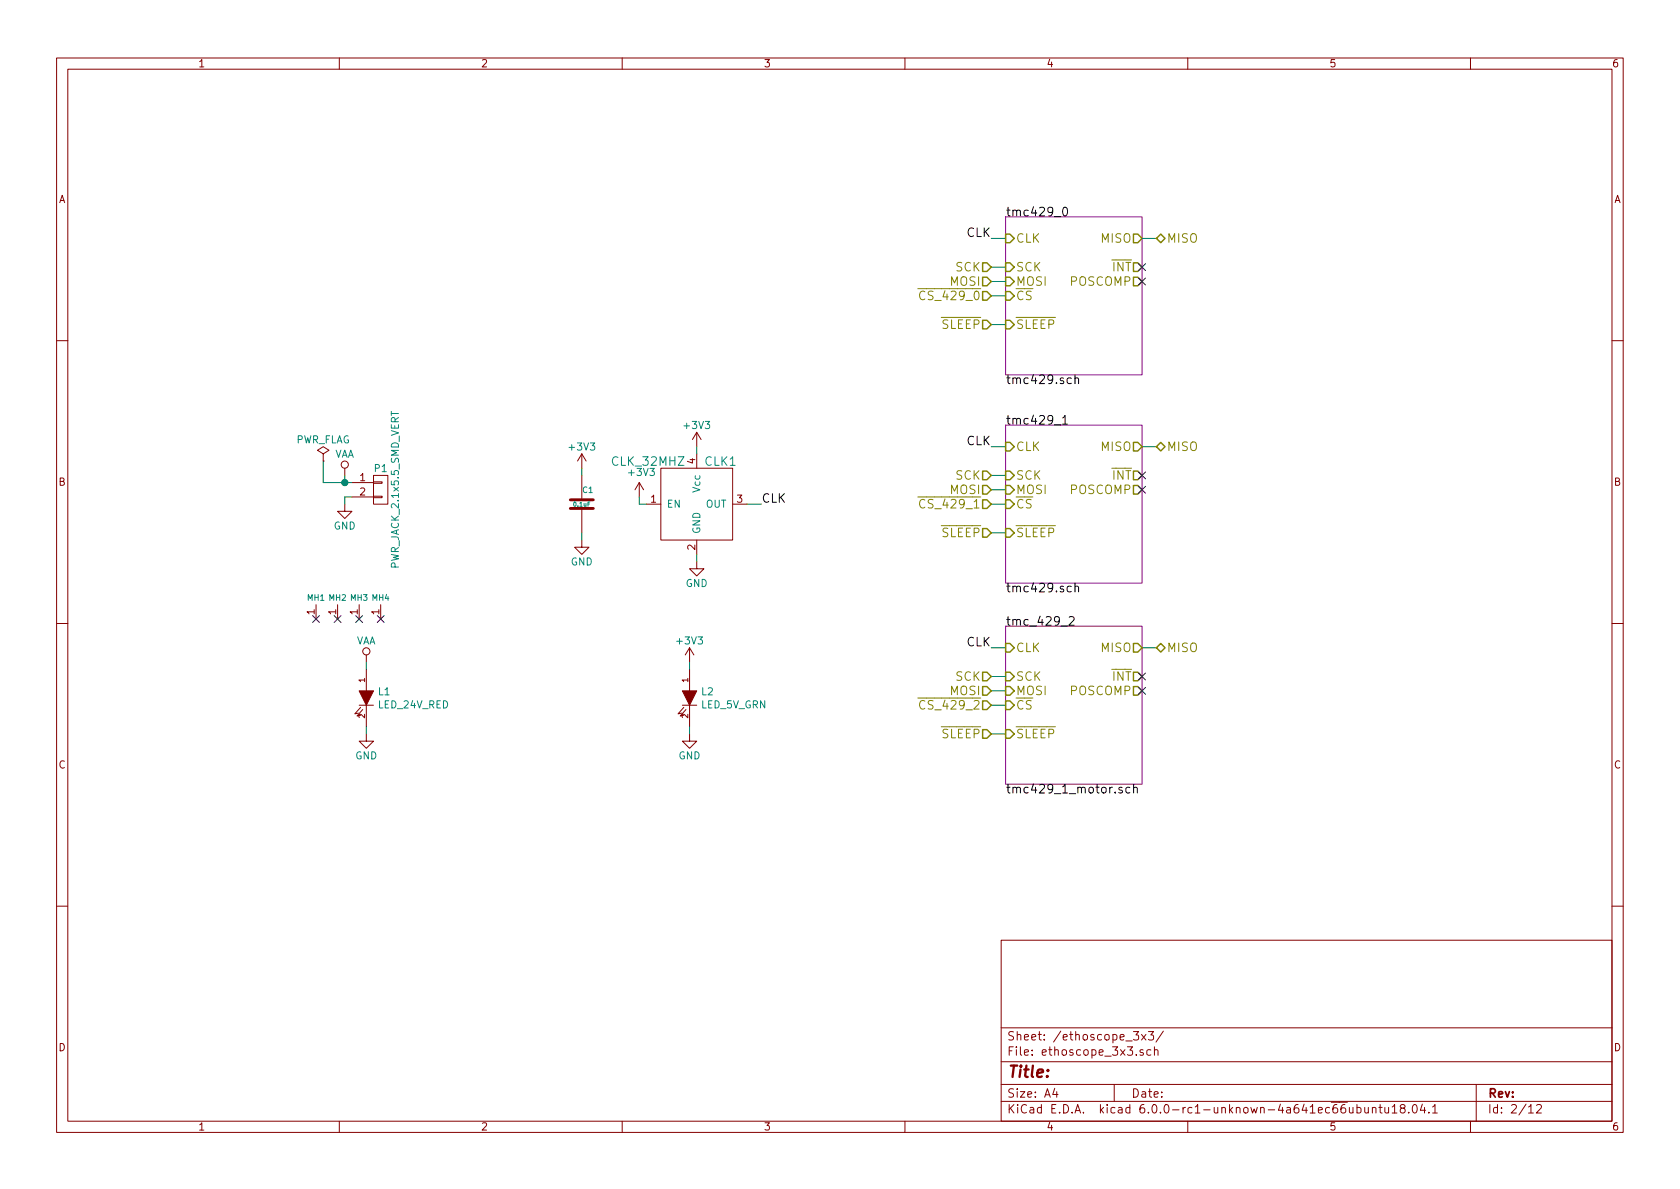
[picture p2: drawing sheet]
EESchema Schematic File Version 4
LIBS:ethoscope_stepper_controller_3x3-cache
EELAYER 29 0
EELAYER END
$Descr A4 11693 8268
encoding utf-8
Sheet 2 12
Title ""
Date ""
Rev ""
Comp ""
Comment1 ""
Comment2 ""
Comment3 ""
Comment4 ""
$EndDescr
$Sheet
S 7000 1500 950  1100
U 5BA151D8
F0 "tmc429_0" 60
F1 "tmc429.sch" 60
F2 "CLK" I L 7000 1650 60 
F3 "SCK" I L 7000 1850 60 
F4 "MOSI" I L 7000 1950 60 
F5 "~CS" I L 7000 2050 60 
F6 "MISO" O R 7950 1650 60 
F7 "~INT" O R 7950 1850 60 
F8 "POSCOMP" O R 7950 1950 60 
F9 "~SLEEP" I L 7000 2250 60 
$EndSheet
$Sheet
S 7000 2950 950  1100
U 5BA151E4
F0 "tmc429_1" 60
F1 "tmc429.sch" 60
F2 "CLK" I L 7000 3100 60 
F3 "SCK" I L 7000 3300 60 
F4 "MOSI" I L 7000 3400 60 
F5 "~CS" I L 7000 3500 60 
F6 "MISO" O R 7950 3100 60 
F7 "~INT" O R 7950 3300 60 
F8 "POSCOMP" O R 7950 3400 60 
F9 "~SLEEP" I L 7000 3700 60 
$EndSheet
$Sheet
S 7000 4350 950  1100
U 5BA151EE
F0 "tmc_429_2" 60
F1 "tmc429_1_motor.sch" 60
F2 "CLK" I L 7000 4500 60 
F3 "SCK" I L 7000 4700 60 
F4 "MOSI" I L 7000 4800 60 
F5 "~CS" I L 7000 4900 60 
F6 "MISO" O R 7950 4500 60 
F7 "~INT" O R 7950 4700 60 
F8 "POSCOMP" O R 7950 4800 60 
F9 "~SLEEP" I L 7000 5100 60 
$EndSheet
Wire Wire Line
	7000 1650 6900 1650
Text Label 6900 1650 2    60   ~ 0
CLK
Wire Wire Line
	7000 3100 6900 3100
Wire Wire Line
	7000 4500 6900 4500
Text Label 6900 3100 2    60   ~ 0
CLK
Text Label 6900 4500 2    60   ~ 0
CLK
Wire Wire Line
	7000 1950 6900 1950
Wire Wire Line
	7950 1650 8050 1650
Wire Wire Line
	7000 3400 6900 3400
Wire Wire Line
	7000 4800 6900 4800
Wire Wire Line
	7950 3100 8050 3100
Wire Wire Line
	7950 4500 8050 4500
Wire Wire Line
	7000 1850 6900 1850
Wire Wire Line
	7000 3300 6900 3300
Wire Wire Line
	7000 4700 6900 4700
Wire Wire Line
	7000 2050 6900 2050
Wire Wire Line
	7000 3500 6900 3500
Wire Wire Line
	7000 4900 6900 4900
NoConn ~ 7950 1850
NoConn ~ 7950 1950
NoConn ~ 7950 3300
NoConn ~ 7950 3400
NoConn ~ 7950 4700
NoConn ~ 7950 4800
Wire Wire Line
	7000 2250 6900 2250
Wire Wire Line
	7000 3700 6900 3700
Wire Wire Line
	7000 5100 6900 5100
$Comp
L ethoscope_stepper_controller_3x3:CLK_32MHZ CLK?
U 1 1
P 4850 3500
AR Path="/5BA15DF8" Ref="CLK?"  Part="1" 
AR Path="/5BA14F01/5BA15DF8" Ref="CLK1"  Part="1" 
F 0 "CLK1" H 4900 3800 60  0000 L CNN
F 1 "CLK_32MHZ" H 4250 3800 60  0000 L CNN
F 2 "ethoscope_stepper_controller_3x3:CTS_SMD_4_7X5MM" H 5000 3700 60  0001 C CNN
F 3 "" H 4850 3500 60  0001 C CNN
F 4 "digikey" H 5200 3900 60  0001 C CNN "Vendor"
F 5 "CTX277LVCT-ND" H 5300 4000 60  0001 C CNN "PartNumber"
F 6 "OSC XO 32.000MHZ HCMOS TTL SMD" H 5400 4100 60  0001 C CNN "Description"
	1    4850 3500
	1    0    0    -1  
$EndComp
Wire Wire Line
	5200 3500 5300 3500
Text Label 5300 3500 0    60   ~ 0
CLK
$Comp
L power:+3V3 #PWR?
U 1 1
P 4850 3100
AR Path="/5BA15E01" Ref="#PWR?"  Part="1" 
AR Path="/5BA14F01/5BA15E01" Ref="#PWR08"  Part="1" 
F 0 "#PWR08" H 4850 2950 50  0001 C CNN
F 1 "+3V3" H 4850 3250 50  0000 C CNN
F 2 "" H 4850 3100 50  0001 C CNN
F 3 "" H 4850 3100 50  0001 C CNN
	1    4850 3100
	1    0    0    -1  
$EndComp
$Comp
L power:GND #PWR?
U 1 1
P 4850 3900
AR Path="/5BA15E07" Ref="#PWR?"  Part="1" 
AR Path="/5BA14F01/5BA15E07" Ref="#PWR09"  Part="1" 
F 0 "#PWR09" H 4850 3650 50  0001 C CNN
F 1 "GND" H 4850 3750 50  0000 C CNN
F 2 "" H 4850 3900 50  0001 C CNN
F 3 "" H 4850 3900 50  0001 C CNN
	1    4850 3900
	1    0    0    -1  
$EndComp
Wire Wire Line
	4850 3100 4850 3150
Wire Wire Line
	4850 3850 4850 3900
$Comp
L power:+3V3 #PWR?
U 1 1
P 4450 3450
AR Path="/5BA15E0F" Ref="#PWR?"  Part="1" 
AR Path="/5BA14F01/5BA15E0F" Ref="#PWR07"  Part="1" 
F 0 "#PWR07" H 4450 3300 50  0001 C CNN
F 1 "+3V3" H 4465 3623 50  0000 C CNN
F 2 "" H 4450 3450 50  0001 C CNN
F 3 "" H 4450 3450 50  0001 C CNN
	1    4450 3450
	1    0    0    -1  
$EndComp
Wire Wire Line
	4450 3450 4450 3500
Wire Wire Line
	4450 3500 4500 3500
$Comp
L ethoscope_stepper_controller_3x3:0.1uF C?
U 1 1
P 4050 3500
AR Path="/5BA15E1A" Ref="C?"  Part="1" 
AR Path="/5BA14F01/5BA15E1A" Ref="C1"  Part="1" 
F 0 "C1" H 4050 3600 40  0000 L CNN
F 1 "0.1uF" H 4050 3500 30  0000 C CNN
F 2 "ethoscope_stepper_controller_3x3:SM0402" H 4088 3350 30  0001 C CNN
F 3 "" H 4050 3500 60  0000 C CNN
F 4 "digikey" H 4150 3700 60  0001 C CNN "Vendor"
F 5 "1276-1739-1-ND" H 4250 3800 60  0001 C CNN "PartNumber"
F 6 "CAP CER 0.1UF 25V Y5V 0402" H 4350 3900 60  0001 C CNN "Description"
	1    4050 3500
	1    0    0    -1  
$EndComp
$Comp
L power:+3V3 #PWR?
U 1 1
P 4050 3250
AR Path="/5BA15E21" Ref="#PWR?"  Part="1" 
AR Path="/5BA14F01/5BA15E21" Ref="#PWR05"  Part="1" 
F 0 "#PWR05" H 4050 3100 50  0001 C CNN
F 1 "+3V3" H 4050 3400 50  0000 C CNN
F 2 "" H 4050 3250 50  0001 C CNN
F 3 "" H 4050 3250 50  0001 C CNN
	1    4050 3250
	1    0    0    -1  
$EndComp
$Comp
L power:GND #PWR?
U 1 1
P 4050 3750
AR Path="/5BA15E27" Ref="#PWR?"  Part="1" 
AR Path="/5BA14F01/5BA15E27" Ref="#PWR06"  Part="1" 
F 0 "#PWR06" H 4050 3500 50  0001 C CNN
F 1 "GND" H 4050 3600 50  0000 C CNN
F 2 "" H 4050 3750 50  0001 C CNN
F 3 "" H 4050 3750 50  0001 C CNN
	1    4050 3750
	1    0    0    -1  
$EndComp
Wire Wire Line
	4050 3300 4050 3250
Wire Wire Line
	4050 3750 4050 3700
$Comp
L ethoscope_stepper_controller_3x3:PWR_JACK_2.1x5.5_SMD_VERT P?
U 1 1
P 2650 3400
AR Path="/5BA16979" Ref="P?"  Part="1" 
AR Path="/5BA14F01/5BA16979" Ref="P1"  Part="1" 
F 0 "P1" H 2650 3550 50  0000 C CNN
F 1 "PWR_JACK_2.1x5.5_SMD_VERT" V 2750 3400 50  0000 C CNN
F 2 "ethoscope_stepper_controller_3x3:DCJACK_3PIN_SMD_VERT" H 2550 3450 60  0001 C CNN
F 3 "" H 2650 3400 60  0000 C CNN
F 4 "digikey" H 2750 3650 60  0001 C CNN "Vendor"
F 5 "CP-015AHPJ-CT-ND" H 2850 3750 60  0001 C CNN "PartNumber"
F 6 "CONN PWR JACK 2X5.5MM SOLDER" H 2950 3850 60  0001 C CNN "Description"
	1    2650 3400
	1    0    0    -1  
$EndComp
$Comp
L power:GND #PWR?
U 1 1
P 2400 3500
AR Path="/5BA16980" Ref="#PWR?"  Part="1" 
AR Path="/5BA14F01/5BA16980" Ref="#PWR04"  Part="1" 
F 0 "#PWR04" H 2400 3250 50  0001 C CNN
F 1 "GND" H 2400 3350 50  0000 C CNN
F 2 "" H 2400 3500 50  0001 C CNN
F 3 "" H 2400 3500 50  0001 C CNN
	1    2400 3500
	1    0    0    -1  
$EndComp
Wire Wire Line
	2450 3450 2400 3450
Wire Wire Line
	2400 3450 2400 3500
$Comp
L power:VAA #PWR?
U 1 1
P 2400 3300
AR Path="/5BA16988" Ref="#PWR?"  Part="1" 
AR Path="/5BA14F01/5BA16988" Ref="#PWR03"  Part="1" 
F 0 "#PWR03" H 2400 3150 50  0001 C CNN
F 1 "VAA" H 2400 3450 50  0000 C CNN
F 2 "" H 2400 3300 50  0001 C CNN
F 3 "" H 2400 3300 50  0001 C CNN
	1    2400 3300
	1    0    0    -1  
$EndComp
$Comp
L power:PWR_FLAG #FLG?
U 1 1
P 2250 3200
AR Path="/5BA1698E" Ref="#FLG?"  Part="1" 
AR Path="/5BA14F01/5BA1698E" Ref="#FLG02"  Part="1" 
F 0 "#FLG02" H 2250 3275 50  0001 C CNN
F 1 "PWR_FLAG" H 2250 3350 50  0000 C CNN
F 2 "" H 2250 3200 50  0001 C CNN
F 3 "~" H 2250 3200 50  0001 C CNN
	1    2250 3200
	1    0    0    -1  
$EndComp
Wire Wire Line
	2250 3200 2250 3350
Wire Wire Line
	2250 3350 2400 3350
Wire Wire Line
	2400 3300 2400 3350
Connection ~ 2400 3350
Wire Wire Line
	2400 3350 2450 3350
$Comp
L ethoscope_stepper_controller_3x3:MOUNT_HOLE MH?
U 1 1
P 2200 4300
AR Path="/5BA1699C" Ref="MH?"  Part="1" 
AR Path="/5BA14F01/5BA1699C" Ref="MH1"  Part="1" 
F 0 "MH1" H 2200 4450 40  0000 C CNN
F 1 "MOUNT_HOLE" H 2200 4450 40  0001 C CNN
F 2 "ethoscope_stepper_controller_3x3:MOUNTING_HOLE_4-40" H 2200 4300 60  0001 C CNN
F 3 "" H 2200 4300 60  0001 C CNN
F 4 "digikey" H 2300 4350 60  0001 C CNN "Vendor"
F 5 "36-2441-ND" H 2400 4250 60  0001 C CNN "PartNumber"
F 6 "SHLDR SCREW RND HEAD HEX 4-40" H 2500 4150 60  0001 C CNN "Description"
	1    2200 4300
	1    0    0    -1  
$EndComp
$Comp
L ethoscope_stepper_controller_3x3:MOUNT_HOLE MH?
U 1 1
P 2350 4300
AR Path="/5BA169A6" Ref="MH?"  Part="1" 
AR Path="/5BA14F01/5BA169A6" Ref="MH2"  Part="1" 
F 0 "MH2" H 2350 4450 40  0000 C CNN
F 1 "MOUNT_HOLE" H 2350 4450 40  0001 C CNN
F 2 "ethoscope_stepper_controller_3x3:MOUNTING_HOLE_4-40" H 2350 4300 60  0001 C CNN
F 3 "" H 2350 4300 60  0001 C CNN
F 4 "digikey" H 2450 4350 60  0001 C CNN "Vendor"
F 5 "36-2441-ND" H 2550 4250 60  0001 C CNN "PartNumber"
F 6 "SHLDR SCREW RND HEAD HEX 4-40" H 2650 4150 60  0001 C CNN "Description"
	1    2350 4300
	1    0    0    -1  
$EndComp
$Comp
L ethoscope_stepper_controller_3x3:MOUNT_HOLE MH?
U 1 1
P 2500 4300
AR Path="/5BA169B0" Ref="MH?"  Part="1" 
AR Path="/5BA14F01/5BA169B0" Ref="MH3"  Part="1" 
F 0 "MH3" H 2500 4450 40  0000 C CNN
F 1 "MOUNT_HOLE" H 2500 4450 40  0001 C CNN
F 2 "ethoscope_stepper_controller_3x3:MOUNTING_HOLE_4-40" H 2500 4300 60  0001 C CNN
F 3 "" H 2500 4300 60  0001 C CNN
F 4 "digikey" H 2600 4350 60  0001 C CNN "Vendor"
F 5 "36-2441-ND" H 2700 4250 60  0001 C CNN "PartNumber"
F 6 "SHLDR SCREW RND HEAD HEX 4-40" H 2800 4150 60  0001 C CNN "Description"
	1    2500 4300
	1    0    0    -1  
$EndComp
$Comp
L ethoscope_stepper_controller_3x3:MOUNT_HOLE MH?
U 1 1
P 2650 4300
AR Path="/5BA169BA" Ref="MH?"  Part="1" 
AR Path="/5BA14F01/5BA169BA" Ref="MH4"  Part="1" 
F 0 "MH4" H 2650 4450 40  0000 C CNN
F 1 "MOUNT_HOLE" H 2650 4450 40  0001 C CNN
F 2 "ethoscope_stepper_controller_3x3:MOUNTING_HOLE_4-40" H 2650 4300 60  0001 C CNN
F 3 "" H 2650 4300 60  0001 C CNN
F 4 "digikey" H 2750 4350 60  0001 C CNN "Vendor"
F 5 "36-2441-ND" H 2850 4250 60  0001 C CNN "PartNumber"
F 6 "SHLDR SCREW RND HEAD HEX 4-40" H 2950 4150 60  0001 C CNN "Description"
	1    2650 4300
	1    0    0    -1  
$EndComp
NoConn ~ 2200 4300
NoConn ~ 2350 4300
NoConn ~ 2500 4300
NoConn ~ 2650 4300
Text HLabel 8050 1650 2    60   3State ~ 0
MISO
Text HLabel 8050 3100 2    60   3State ~ 0
MISO
Text HLabel 8050 4500 2    60   3State ~ 0
MISO
Text HLabel 6900 1850 0    60   Input ~ 0
SCK
Text HLabel 6900 3300 0    60   Input ~ 0
SCK
Text HLabel 6900 4700 0    60   Input ~ 0
SCK
Text HLabel 6900 1950 0    60   Input ~ 0
MOSI
Text HLabel 6900 3400 0    60   Input ~ 0
MOSI
Text HLabel 6900 4800 0    60   Input ~ 0
MOSI
Text HLabel 6900 2050 0    60   Input ~ 0
~CS_429_0
Text HLabel 6900 3500 0    60   Input ~ 0
~CS_429_1
Text HLabel 6900 4900 0    60   Input ~ 0
~CS_429_2
Text HLabel 6900 2250 0    60   Input ~ 0
~SLEEP
Text HLabel 6900 3700 0    60   Input ~ 0
~SLEEP
Text HLabel 6900 5100 0    60   Input ~ 0
~SLEEP
$Comp
L ethoscope_stepper_controller_3x3:LED_5V_GRN L2
U 1 1
P 4800 4850
F 0 "L2" V 4754 4928 50  0000 L CNN
F 1 "LED_5V_GRN" V 4845 4928 50  0000 L CNN
F 2 "ethoscope_stepper_controller_3x3:LED_555-3XXX_G" H 4700 4850 60  0001 C CNN
F 3 "" H 4800 4850 60  0001 C CNN
F 4 "digikey" H 4900 5050 60  0001 C CNN "Vendor"
F 5 "350-1726-ND" H 5000 5150 60  0001 C CNN "PartNumber"
F 6 "LED 2MM 5V VERTICAL GREEN PC MNT" H 5100 5250 60  0001 C CNN "Description"
	1    4800 4850
	0    1    1    0   
$EndComp
$Comp
L ethoscope_stepper_controller_3x3:LED_24V_RED L1
U 1 1
P 2550 4850
F 0 "L1" V 2504 4928 50  0000 L CNN
F 1 "LED_24V_RED" V 2595 4928 50  0000 L CNN
F 2 "ethoscope_stepper_controller_3x3:LED_555-3XXX_R" H 2450 4850 60  0001 C CNN
F 3 "" H 2550 4850 60  0001 C CNN
F 4 "digikey" H 2650 5050 60  0001 C CNN "Vendor"
F 5 "350-1723-ND" H 2750 5150 60  0001 C CNN "PartNumber"
F 6 "LED 2MM 24V VERTICAL RED PC MNT" H 2850 5250 60  0001 C CNN "Description"
	1    2550 4850
	0    1    1    0   
$EndComp
$Comp
L power:VAA #PWR?
U 1 1
P 2550 4600
AR Path="/5BA29F60" Ref="#PWR?"  Part="1" 
AR Path="/5BA14F01/5BA29F60" Ref="#PWR0124"  Part="1" 
F 0 "#PWR0124" H 2550 4450 50  0001 C CNN
F 1 "VAA" H 2550 4750 50  0000 C CNN
F 2 "" H 2550 4600 50  0001 C CNN
F 3 "" H 2550 4600 50  0001 C CNN
	1    2550 4600
	1    0    0    -1  
$EndComp
$Comp
L power:GND #PWR?
U 1 1
P 2550 5100
AR Path="/5BA29FB3" Ref="#PWR?"  Part="1" 
AR Path="/5BA14F01/5BA29FB3" Ref="#PWR0125"  Part="1" 
F 0 "#PWR0125" H 2550 4850 50  0001 C CNN
F 1 "GND" H 2550 4950 50  0000 C CNN
F 2 "" H 2550 5100 50  0001 C CNN
F 3 "" H 2550 5100 50  0001 C CNN
	1    2550 5100
	1    0    0    -1  
$EndComp
Wire Wire Line
	2550 4600 2550 4650
Wire Wire Line
	2550 5050 2550 5100
$Comp
L power:+3V3 #PWR?
U 1 1
P 4800 4600
AR Path="/5BA2AB80" Ref="#PWR?"  Part="1" 
AR Path="/5BA14F01/5BA2AB80" Ref="#PWR0126"  Part="1" 
F 0 "#PWR0126" H 4800 4450 50  0001 C CNN
F 1 "+3V3" H 4800 4750 50  0000 C CNN
F 2 "" H 4800 4600 50  0001 C CNN
F 3 "" H 4800 4600 50  0001 C CNN
	1    4800 4600
	1    0    0    -1  
$EndComp
$Comp
L power:GND #PWR?
U 1 1
P 4800 5100
AR Path="/5BA2ABCA" Ref="#PWR?"  Part="1" 
AR Path="/5BA14F01/5BA2ABCA" Ref="#PWR0127"  Part="1" 
F 0 "#PWR0127" H 4800 4850 50  0001 C CNN
F 1 "GND" H 4800 4950 50  0000 C CNN
F 2 "" H 4800 5100 50  0001 C CNN
F 3 "" H 4800 5100 50  0001 C CNN
	1    4800 5100
	1    0    0    -1  
$EndComp
Wire Wire Line
	4800 4650 4800 4600
Wire Wire Line
	4800 5100 4800 5050
$EndSCHEMATC
